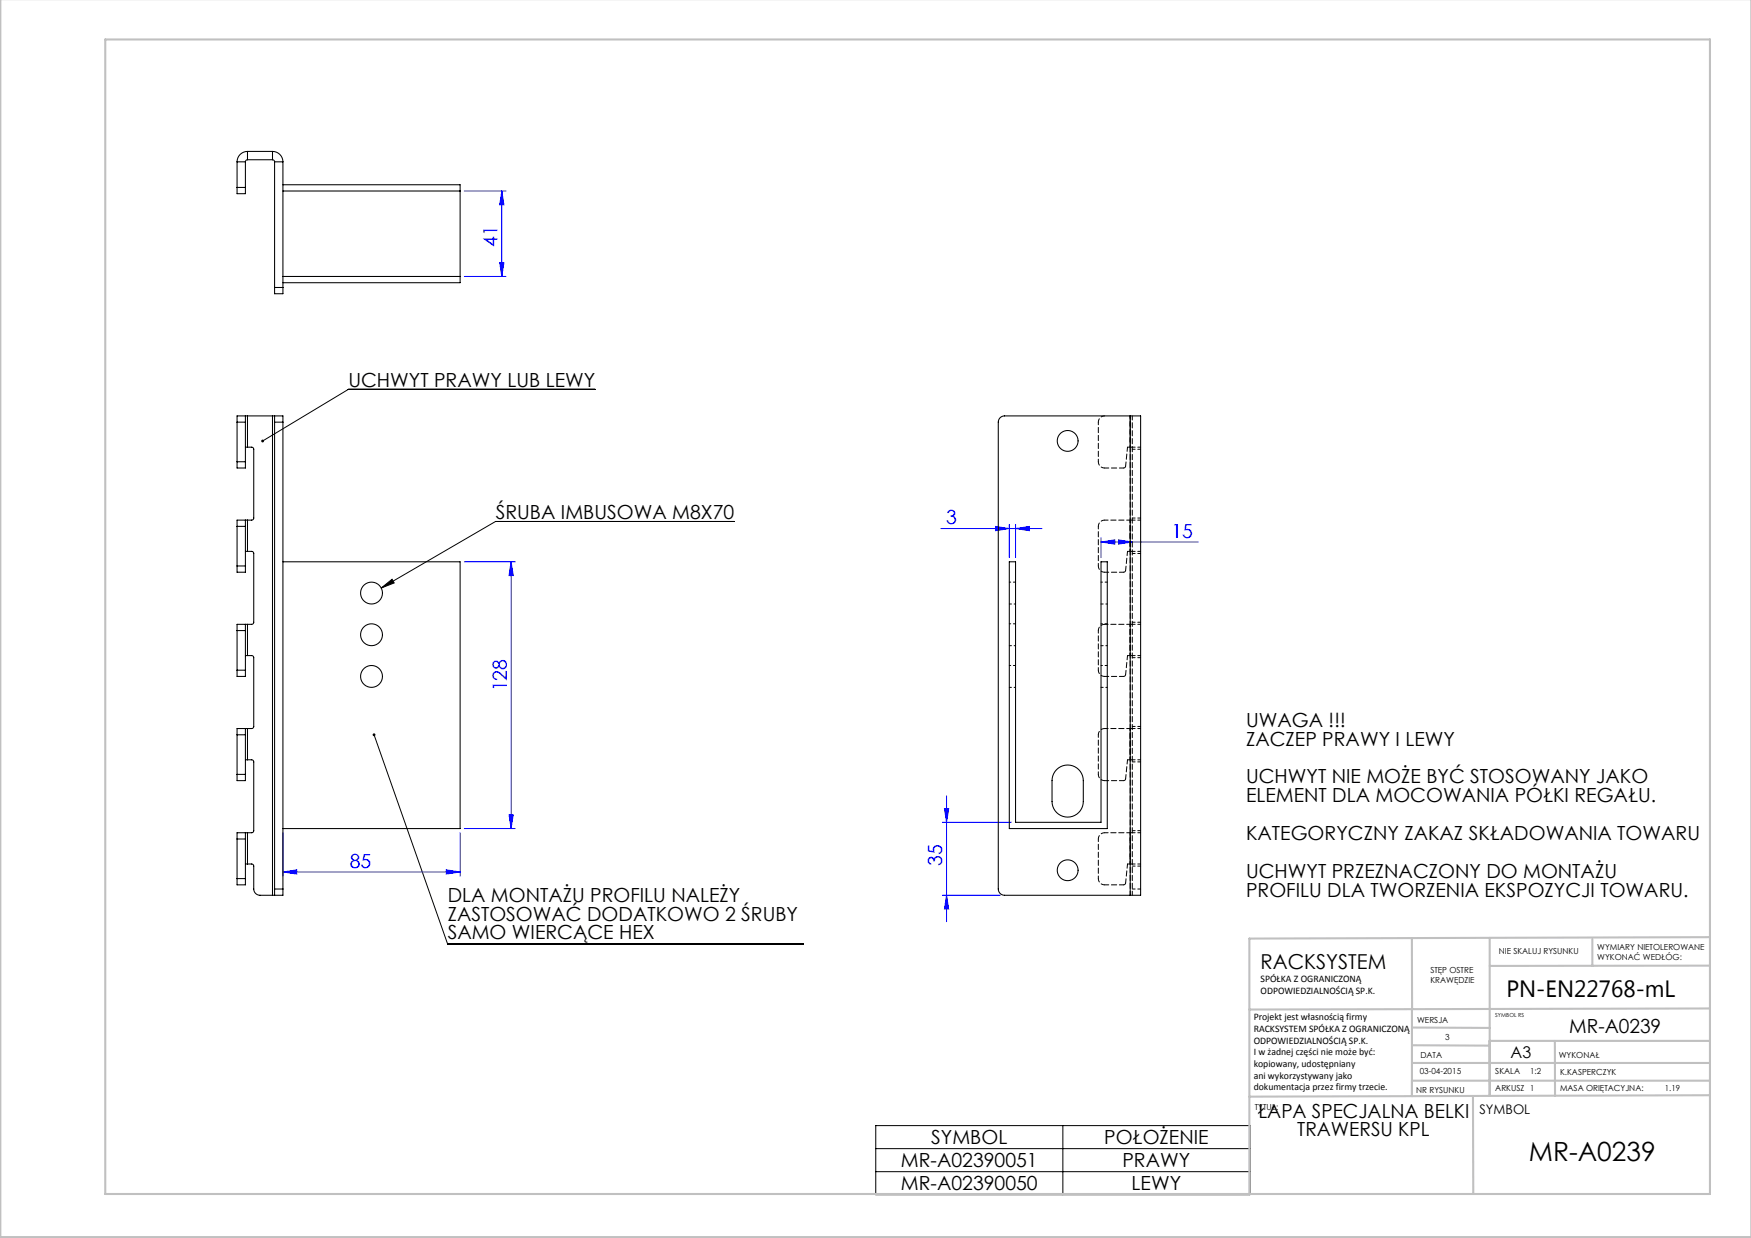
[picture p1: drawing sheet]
<svg xmlns="http://www.w3.org/2000/svg" width="420mm" height="297mm" viewBox="0 0 420 297" stroke-linecap="round" stroke-linejoin="round" font-family="sans-serif">
<path d="M142.7 93.4h-59.2l-20.5 12.4M176.1 125.1h-57.2l-27.5 16M91.4 141.1l2.6-2.1 .6 .8zM89.7 176.3l17.7 50.1h85.3M210.1 270h89.7v16.6h-89.7zM210.1 275.6h89.7M254.9 270v16.6M210.1 281.1h89.7" fill="none" stroke="#000" stroke-width=".24"/>
<g fill="none" stroke="#00f" stroke-width=".24">
<path d="M111.4 45.8h10M120.4 45.8l.5 3.3h-1zM120.4 45.8v20.5M111.4 66.3h10M119.9 63h1l-.5 3.3zM111.4 134.8h12.2M122.6 134.8v64M122.6 134.8l.5 3.3h-1zM225.6 126.8h24.3M238.8 126.3l3.3 .5-3.3 .5zM242.1 125.8v8M243.6 126.8l3.3-.5v1z"/>
<path d="M243.6 125.8v8M264.1 130l3.3-.5v1zM264.1 129v4.8M264.1 130h23.4M268.3 129.5l3.3 .5-3.3 .5zM67.9 199.8v10.4M110.4 199.8v10.4M111.4 198.8h12.2M122.1 195.5h1l-.5 3.3zM226 197.3h16.6M226.5 194h1.1l-.6 3.3zM227 190.9v30.2"/>
<path d="M67.9 209.2l3.3-.5v1zM67.9 209.2h42.5M107.1 208.7l3.3 .5-3.3 .5zM226 214.8h13.9M227 214.8l.6 3.3h-1.1z"/>
</g>
<g fill="none" stroke="#c0c0c0" stroke-width=".5">
<path d="M.1 -.1v296.9h419.9M25.2 9.5h385v276.9h-385zM338.7 225.2v37.8M357.3 225v37.9v-13.2M382 225.4v6.3M410.1 224.8l-110.4 .4v61.2M410.1 231.7h-52.8M338.7 259.3h71.5M338.7 255h71.5M338.7 250.8l18.6 .1M338.7 246.5l18.6 .1M357.3 249.7h52.9"/>
<path d="M373 249.7v13.2M410.1 241.9l-110.4 .3M353.3 262.9l.1 23.5M410.2 262.7l-110.5 .4"/>
</g>
<path d="M91.4 141.1l2.6-2.1 .6 .8zM89.5 176a.34 .34 0 0 0 .1 .6 .34 .34 0 0 0 .5-.3 .34 .34 0 0 0-.5-.3l.1 .3-.1-.3zM62.7 105.6v.4l.3-.2-.3 .2a.34 .34 0 0 0 .5 .1 .34 .34 0 0 0 0-.5 .34 .34 0 0 0-.5 0z" fill="#000"/>
<g fill="#00f">
<path d="M107.1 208.7l3.3 .5-3.3 .5zM67.9 209.2l3.3-.5v1z"/>
<path d="M264.1 130l3.3-.5v1zM268.3 129.5l3.3 .5-3.3 .5z"/>
<path d="M238.8 126.3l3.3 .5-3.3 .5zM243.6 126.8l3.3-.5v1z"/>
<path d="M122.6 134.8l.5 3.3h-1zM122.1 195.5h1l-.5 3.3zM120.4 45.8l.5 3.3h-1zM119.9 63h1l-.5 3.3zM226.5 194h1.1l-.6 3.3zM227 214.8l.6 3.3h-1.1z"/>
</g>
<g fill="none" stroke="#000" stroke-width=".25">
<path d="M56.9 38.8v6.2M56.9 38.8h2M58.9 38.8v6.2M59.4 36.3a2.5 2.5 0 0 0-2.5 2.5M59.4 38.3l-.4 .2-.1 .3M59.4 36.3v2M59.4 38.3h6M59.4 36.3h6M65.4 36.3a2.5 2.5 0 0 1 2.5 2.5M65.4 38.3l.3 .2 .2 .3M65.4 36.3v2M65.9 38.8v30.2"/>
<path d="M65.9 38.8h2M67.9 38.8v30.2M56.9 45v1.5h2v-1.5M56.9 45h2M67.9 44.3h42.5v23.5h-42.5M67.9 45.8h42.5M65.9 69v1.5h2v-1.5M65.9 69h2M67.9 66.3h42.5M58.9 99.8v1.5M58.9 99.8h-2v1.5M58.9 99.8h.5"/>
<path d="M59.4 99.8h6M59.4 99.8v7.5M65.4 99.8h.5M65.4 99.8v115M65.9 99.8v1.5M65.9 99.8h2v1.5M271.1 99.8h2.5v115h-2.5M271.1 99.8h-30.2a1.5 1.5 0 0 0-1.5 1.5v112a1.5 1.5 0 0 0 1.5 1.5h30.2M271.1 99.8v115M56.9 110.8v1.5h2v-1.5M56.9 101.3h2M56.9 101.3v9.5"/>
<path d="M56.9 110.8h2M58.9 107.3h.5M58.9 101.3v9.5M59.4 107.3h1.2l.3 .5v16.5l-.3 .4-1.2 .1M65.9 101.3h2M65.9 101.3v112M67.9 101.3v112M56.9 135.8v1.5h2v-1.5M56.9 126.3v9.5M56.9 126.3h2M56.9 135.8h2M58.9 124.8v1.5"/>
<path d="M58.9 124.8h-2v1.5M58.9 132.3h.5M58.9 124.8h.5M58.9 126.3v9.5M59.4 132.3h1.2l.3 .5v16.5l-.3 .4-1.2 .1M59.4 124.8v7.5M67.9 134.8h42.5v64h-42.5M242.1 134.8h1.5v62.5h20.5v-62.5h1.5v64h-23.5zM56.9 151.3v9.5M56.9 151.3h2M58.9 149.8v1.5M58.9 149.8h-2v1.5"/>
<path d="M58.9 157.3h.5M58.9 149.8h.5M58.9 151.3v9.5M59.4 157.3h1.2l.3 .5v16.5l-.3 .4-1.2 .1M59.4 149.8v7.5M56.9 160.8v1.5h2v-1.5M56.9 176.3h2M56.9 176.3v9.5M56.9 160.8h2M58.9 174.8v1.5M58.9 174.8h-2v1.5M58.9 174.8h.5"/>
<path d="M58.9 176.3v9.5M59.4 174.8v7.5M56.9 185.8v1.5h2v-1.5M56.9 185.8h2M58.9 199.8v1.5M58.9 199.8h-2v1.5M58.9 199.8h.5M58.9 182.3h.5M59.4 182.3h1.2l.3 .5v16.5l-.3 .4-1.2 .1M59.4 199.8v7.5M253.4 184.6a3.7 3.7 0 0 1 4.1-.8 3.7 3.7 0 0 1 2.3 3.5v5a3.8 3.8 0 0 1-3.7 3.7 3.8 3.8 0 0 1-3.8-3.7v-5a3.7 3.7 0 0 1 1.1-2.7zM56.9 210.8v1.5h2v-1.5"/>
<path d="M56.9 210.8h2M56.9 201.3v9.5M56.9 201.3h2M58.9 207.3h.5M58.9 201.3v9.5M59.4 207.3h1.1l.4 .4v5.6a1.5 1.5 0 0 0 1.5 1.5h3M65.4 214.8h.5M65.9 213.3v1.5M65.9 213.3h2M67.9 213.3v1.5h-2"/>
<circle cx="256.1" cy="105.8" r="2.5"/>
<circle cx="89.1" cy="142.3" r="2.63"/>
<circle cx="89.1" cy="152.3" r="2.63"/>
<circle cx="89.1" cy="162.3" r="2.63"/>
<circle cx="256.1" cy="208.8" r="2.5"/>
</g>
<g fill="none" stroke="#000" stroke-width=".24" stroke-dasharray="1.3 .6" stroke-dashoffset=".3">
<path d="M271.1 99.8v115M271.6 99.8v115M264.9 112.3h4.6M270 111.8l.4-4.5M270.4 107.3h.7M264.9 137.3h4.6M270 136.8l.4-4.5M270.4 132.3h.7M270.4 157.3h.7M264.9 162.3h4.6M270 161.8l.4-4.5M264.9 187.3h4.6"/>
<path d="M270 186.8l.4-4.5M270.4 182.3h.7M264.9 212.3h4.6M270 211.8l.4-4.5M270.4 207.3h.7"/>
</g>
<g fill="none" stroke="#000" stroke-width=".24" stroke-dasharray="1.3 .6" stroke-dashoffset=".6">
<path d="M263.4 101.3v9.5M271.6 107.8h2M273.6 107.3h-2M263.4 126.3v9.5M271.6 124.8h2M271.6 132.8h2M273.6 124.3h-2M273.6 132.3h-2M263.4 151.3v9.5M271.6 157.8h2M271.6 149.8h2M273.6 157.3h-2"/>
<path d="M273.6 149.3h-2M263.4 176.3v9.5M271.6 174.8h2M273.6 174.3h-2M271.6 199.8h2M271.6 182.8h2M273.6 199.3h-2M273.6 182.3h-2M263.4 201.3v9.5M271.6 207.8h2M273.6 213.3h-2M273.6 207.3h-2"/>
</g>
<path d="M271.1 99.8v7.5M271.1 124.8v7.5M271.1 149.8v7.5M271.1 174.8v7.5M271.1 199.8v7.5" fill="none" stroke="#000" stroke-width=".24" stroke-dasharray="1.3 .6" stroke-dashoffset=".7"/>
<path d="M271.6 107.3h-.5M271.1 124.8h.5M271.6 132.3h-.5M271.1 149.8h.5M271.6 157.3h-.5M271.1 174.8h.5M271.1 199.8h.5M271.6 182.3h-.5M271.6 207.3h-.5" fill="none" stroke="#000" stroke-width=".24" stroke-dasharray="1.3 .6"/>
<g fill="none" stroke="#000" stroke-width=".24" stroke-dasharray="1.3 .6" stroke-dashoffset=".4">
<path d="M264.9 99.8a1.5 1.5 0 0 0-1.5 1.5M263.4 110.8a1.5 1.5 0 0 0 1.5 1.5M269.5 112.3l.3-.2 .2-.3M263.4 135.8a1.5 1.5 0 0 0 1.5 1.5M264.9 124.8a1.5 1.5 0 0 0-1.5 1.5M269.5 137.3l.3-.2 .2-.3M271.1 124.8h-6.2M264.9 149.8a1.5 1.5 0 0 0-1.5 1.5M271.1 149.8h-6.2M263.4 160.8a1.5 1.5 0 0 0 1.5 1.5M264.9 174.8a1.5 1.5 0 0 0-1.5 1.5M269.5 162.3l.3-.2 .2-.3"/>
<path d="M271.1 174.8h-6.2M263.4 185.8a1.5 1.5 0 0 0 1.5 1.5M264.9 199.8a1.5 1.5 0 0 0-1.5 1.5M269.5 187.3l.3-.2 .2-.3M271.1 199.8h-6.2M263.4 210.8a1.5 1.5 0 0 0 1.5 1.5M269.5 212.3l.3-.2 .2-.3"/>
</g>
<path d="M243.6 139.7h-1.5M265.6 139.7h-1.5M242.1 154.9h1.5M242.1 144.9h1.5M243.6 149.7h-1.5M243.6 159.7h-1.5M264.1 144.9h1.5M264.1 154.9h1.5M265.6 149.7h-1.5M265.6 159.7h-1.5M242.1 164.9h1.5M264.1 164.9h1.5" fill="none" stroke="#000" stroke-width=".24" stroke-dasharray="1.3 .6" stroke-dashoffset=".8"/>
<text font-size="6.3" x="366.7" y="278.5">MR-A0239</text>
<text font-size="5.6" x="361.3" y="239.1">PN-EN22768-mL</text>
<text font-size="4.9" x="302.4" y="232.4">RACKSYSTEM</text>
<g font-size="4.7" fill="#00f">
<text x="119.3" y="59.3" transform="rotate(-90 119.3 59.3)">41</text>
<text x="226.9" y="125.8">3</text>
<text x="281" y="129">15</text>
<text x="121.6" y="165.9" transform="rotate(-90 121.6 165.9)">128</text>
<text x="83.9" y="208.2">85</text>
<text x="226" y="207.8" transform="rotate(-90 226 207.8)">35</text>
</g>
<g font-size="4.7">
<text x="83.6" y="92.8">UCHWYT PRAWY LUB LEWY</text>
<text x="118.9" y="124.5">ŚRUBA IMBUSOWA M8X70</text>
<text x="298.9" y="174.4">UWAGA !!!</text>
<text x="298.9" y="178.9">ZACZEP PRAWY I LEWY</text>
<text x="298.9" y="187.9">UCHWYT NIE MOŻE BYĆ STOSOWANY JAKO</text>
<text x="298.9" y="192.5">ELEMENT DLA MOCOWANIA PÓŁKI REGAŁU.</text>
<text x="298.9" y="201.5">KATEGORYCZNY ZAKAZ SKŁADOWANIA TOWARU</text>
<text x="298.9" y="210.6">UCHWYT PRZEZNACZONY DO MONTAŻU</text>
<text x="298.9" y="215.1">PROFILU DLA TWORZENIA EKSPOZYCJI TOWARU.</text>
<text x="107.4" y="216.3">DLA MONTAŻU PROFILU NALEŻY</text>
<text x="107.4" y="220.8">ZASTOSOWAĆ DODATKOWO 2 ŚRUBY</text>
<text x="107.4" y="225.4">SAMO WIERCĄCE HEX</text>
<text x="376.4" y="247.8">MR-A0239</text>
<text x="301.6" y="268.1">ŁAPA SPECJALNA BELKI</text>
<text x="223.4" y="274.5">SYMBOL</text>
<text x="264.9" y="274.5">POŁOŻENIE</text>
<text x="311.2" y="272.6">TRAWERSU KPL</text>
<text x="216.1" y="280">MR-A02390051</text>
<text x="269.2" y="280">PRAWY</text>
<text x="216.1" y="285.5">MR-A02390050</text>
<text x="271.4" y="285.5">LEWY</text>
</g>
<text font-size="3.9" x="362.3" y="253.8">A3</text>
<text font-size="3.2" x="354.9" y="267.2">SYMBOL</text>
<g font-size="2.4">
<text x="302.4" y="235.6">SPÓŁKA Z OGRANICZONĄ</text>
<text x="302.4" y="238.4">ODPOWIEDZIALNOŚCIĄ SP.K.</text>
<text x="300.7" y="244.7">Projekt jest własnością firmy</text>
<text x="300.7" y="247.5">RACKSYSTEM SPÓŁKA Z OGRANICZONĄ</text>
<text x="300.7" y="250.3">ODPOWIEDZIALNOŚCIĄ SP.K.</text>
<text x="300.7" y="253.1">I w żadnej części nie może być:</text>
<text x="300.7" y="256">kopiowany, udostępniany</text>
<text x="300.7" y="258.8">ani wykorzystywany jako</text>
<text x="300.7" y="261.6">dokumentacja przez firmy trzecie.</text>
</g>
<g font-size="2">
<text x="383.1" y="227.9">WYMIARY NIETOLEROWANE</text>
<text x="343.1" y="233.4">STĘP OSTRE</text>
<text x="359.5" y="228.9">NIE SKALUJ RYSUNKU</text>
<text x="383.1" y="230.4">WYKONAĆ WEDŁÓG:</text>
<text x="343.1" y="235.9">KRAWĘDZIE</text>
<text x="339.9" y="245.4">WERSJA</text>
<text x="346.6" y="249.5">3</text>
<text x="340.5" y="257.7">03-04-2015</text>
<text x="340.7" y="253.8">DATA</text>
<text x="358.7" y="257.7">SKALA</text>
<text x="367" y="257.7">1:2</text>
<text x="373.9" y="253.8">WYKONAŁ</text>
<text x="374.2" y="257.9">K.KASPERCZYK</text>
<text x="339.7" y="262.3">NR RYSUNKU</text>
<text x="358.7" y="261.7">ARKUSZ 1</text>
<text x="374.2" y="261.7">MASA ORIĘTACYJNA:</text>
<text x="399.4" y="261.7">1.19</text>
<text x="301" y="266.4">TYTUŁ:</text>
</g>
<text font-size="1.3" x="358.7" y="244">SYMBOL RS</text>
</svg>
